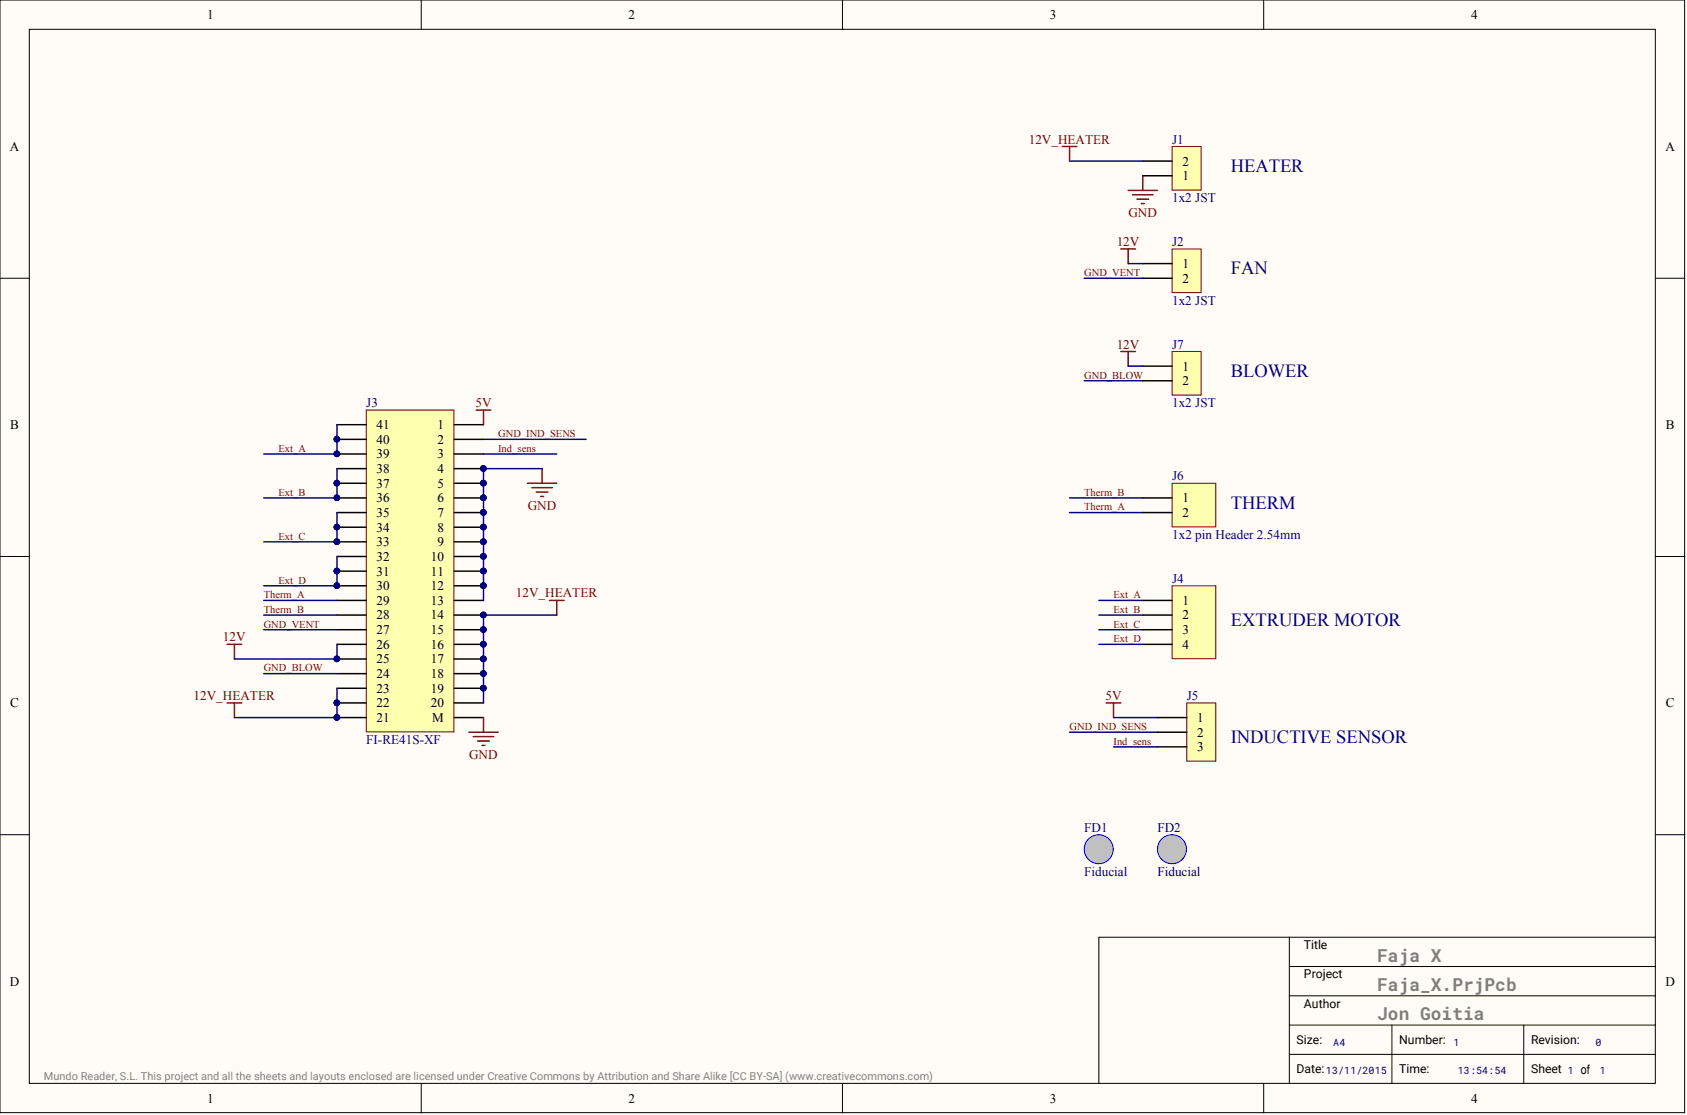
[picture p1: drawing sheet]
<svg xmlns="http://www.w3.org/2000/svg" width="292mm" height="193mm" viewBox="0 0 292 193" stroke-linecap="round" stroke-linejoin="round" font-family="sans-serif">
<g fill="#fffcf8" stroke="#000" stroke-width=".17">
<path d="M0 0h291.7v192.6h-291.7z"/>
<path d="M5.1 5.1h281.5v182.4h-281.5z"/>
</g>
<g fill="none" stroke="#000" stroke-width=".17">
<path d="M72.9 0v5.1M145.9 0v5.1M218.8 0v5.1M0 48.2h5.1M286.7 48.2h5M0 96.3h5.1M286.7 96.3h5M0 144.5h5.1M286.7 144.5h5M223.2 162.2h-32.9v25.3M223.2 172.3h63.5M223.2 167.3h63.5"/>
<path d="M223.2 177.4h63.5M241 177.4v10.1M263.8 177.4v10.1M286.7 162.2h-63.5v25.3M72.9 187.5v5.1M145.9 187.5v5.1M218.8 187.5v5.1M223.2 182.5h63.5"/>
</g>
<circle cx="190.2" cy="147" r="2.51" fill="#c0c0c0" stroke="#00f" stroke-width=".17"/>
<path d="M183.9 25.3h2.6M185.2 25.3v2.6M195.3 33h5.1M196.1 33.7h3.6M196.9 34.5h2M197.6 35.2h.5M197.9 30.4v2.6M194.1 43.1h2.5M195.3 43.1v2.5M191.5 121.7h2.6M192.8 121.7v2.5" fill="none" stroke="#800000" stroke-width=".25"/>
<path d="M185.2 27.9h12.7M190.3 103.9h7.6M190.3 106.4h7.6M190.3 109h7.6M190.3 111.5h7.6M192.8 124.2h7.6M192.8 129.3h7.6" fill="none" stroke="#000080" stroke-width=".25"/>
<path d="M202.9 101.4h7.6v12.6h-7.6z" fill="#ffffb0" stroke="#800000" stroke-width=".17"/>
<path d="M197.9 103.9h5M197.9 106.4h5M197.9 109h5M197.9 111.5h5" fill="none" stroke="#000" stroke-width=".25"/>
<path d="M187.7 48.2h10.2M187.7 65.9h10.2M185.2 126.7h15.2" fill="none" stroke="#000080" stroke-width=".25"/>
<path d="M205.5 121.7h5v10h-5z" fill="#ffffb0" stroke="#800000" stroke-width=".17"/>
<path d="M200.4 124.2h5.1M200.4 126.7h5.1M200.4 129.3h5.1" fill="none" stroke="#000" stroke-width=".25"/>
<path d="M185.2 86.2h12.7M185.2 88.7h12.7" fill="none" stroke="#000080" stroke-width=".25"/>
<path d="M202.9 25.3h5.1v7.6h-5.1z" fill="#ffffb0" stroke="#800000" stroke-width=".17"/>
<path d="M197.9 30.4h5M197.9 27.9h5" fill="none" stroke="#000" stroke-width=".25"/>
<path d="M202.9 43.1h5.1v7.5h-5.1z" fill="#ffffb0" stroke="#800000" stroke-width=".17"/>
<path d="M197.9 45.6h5M197.9 48.2h5" fill="none" stroke="#000" stroke-width=".25"/>
<path d="M195.3 45.6h2.6" fill="none" stroke="#000080" stroke-width=".25"/>
<path d="M202.9 60.8h5.1v7.6h-5.1z" fill="#ffffb0" stroke="#800000" stroke-width=".17"/>
<path d="M197.9 63.4h5M197.9 65.9h5" fill="none" stroke="#000" stroke-width=".25"/>
<path d="M194.1 60.8h2.5M195.3 60.8v2.6" fill="none" stroke="#800000" stroke-width=".25"/>
<path d="M195.3 63.4h2.6" fill="none" stroke="#000080" stroke-width=".25"/>
<path d="M202.9 83.6h7.6v7.6h-7.6z" fill="#ffffb0" stroke="#800000" stroke-width=".17"/>
<path d="M197.9 86.2h5M197.9 88.7h5" fill="none" stroke="#000" stroke-width=".25"/>
<path d="M95.1 103.9h2.6M96.4 103.9v2.5" fill="none" stroke="#800000" stroke-width=".25"/>
<path d="M63.4 71h15.2v55.7h-15.2z" fill="#ffffb0" stroke="#800000" stroke-width=".17"/>
<g fill="none" stroke="#000" stroke-width=".25">
<path d="M58.3 73.5h5.1M58.3 76h5.1M58.3 78.6h5.1M78.6 73.5h5.1M78.6 76h5.1M78.6 78.6h5.1M58.3 81.1h5.1M58.3 83.6h5.1M58.3 86.2h5.1M58.3 88.7h5.1M58.3 91.2h5.1M58.3 93.8h5.1"/>
<path d="M58.3 96.3h5.1M58.3 98.8h5.1M78.6 81.1h5.1M78.6 83.6h5.1M78.6 86.2h5.1M78.6 88.7h5.1M78.6 91.2h5.1M78.6 93.8h5.1M78.6 96.3h5.1M78.6 98.8h5.1M58.3 101.4h5.1M58.3 103.9h5.1"/>
<path d="M58.3 106.4h5.1M58.3 109h5.1M58.3 111.5h5.1M58.3 114.1h5.1M58.3 116.6h5.1M58.3 119.1h5.1M78.6 101.4h5.1M78.6 103.9h5.1M78.6 106.4h5.1M78.6 109h5.1M78.6 111.5h5.1M78.6 114.1h5.1"/>
<path d="M78.6 116.6h5.1M78.6 119.1h5.1M58.3 121.7h5.1M58.3 124.2h5.1M78.6 121.7h5.1M78.6 124.2h5.1"/>
</g>
<g fill="#000080" stroke="#000080" stroke-width=".17">
<circle cx="83.7" cy="81.1" r=".48"/>
<circle cx="83.7" cy="83.6" r=".48"/>
<circle cx="83.7" cy="86.1" r=".48"/>
<circle cx="83.7" cy="88.7" r=".48"/>
<circle cx="83.7" cy="91.2" r=".48"/>
<circle cx="83.7" cy="93.8" r=".48"/>
<circle cx="83.7" cy="96.3" r=".48"/>
<circle cx="83.7" cy="98.8" r=".48"/>
<circle cx="83.7" cy="101.4" r=".48"/>
<circle cx="83.7" cy="106.4" r=".48"/>
<circle cx="83.7" cy="109" r=".48"/>
<circle cx="83.7" cy="111.5" r=".48"/>
<circle cx="83.7" cy="114" r=".48"/>
<circle cx="83.7" cy="116.6" r=".48"/>
<circle cx="83.7" cy="119.1" r=".48"/>
<circle cx="58.3" cy="124.2" r=".48"/>
<circle cx="58.3" cy="121.6" r=".48"/>
<circle cx="58.3" cy="114" r=".48"/>
<circle cx="58.3" cy="101.4" r=".48"/>
<circle cx="58.3" cy="98.8" r=".48"/>
<circle cx="58.3" cy="93.8" r=".48"/>
<circle cx="58.3" cy="91.2" r=".48"/>
<circle cx="58.3" cy="86.1" r=".48"/>
<circle cx="58.3" cy="83.6" r=".48"/>
<circle cx="58.3" cy="78.5" r=".48"/>
<circle cx="58.3" cy="76" r=".48"/>
</g>
<g fill="none" stroke="#800000" stroke-width=".25">
<path d="M82.4 71h2.6M83.7 71v2.5M91.3 83.6h5.1M92.1 84.4h3.5M92.8 85.2h2.1M93.6 85.9h.5M93.9 81.1v2.5M39.3 111.5h2.6M40.6 111.5v2.6M39.3 121.7h2.6M40.6 121.7v2.5M81.2 126.7h5.1"/>
<path d="M81.9 127.5h3.6M82.7 128.2h2M83.5 129h.5M83.7 124.2v2.5"/>
</g>
<g fill="none" stroke="#000080" stroke-width=".25">
<path d="M58.3 73.5v5.1h-12.6M83.7 78.6h12.7M83.7 76h17.8M58.3 81.1v5.1h-12.6M58.3 88.7v5.1h-12.6M58.3 96.3v5.1h-12.6M93.9 81.1h-10.2v22.8M45.7 116.6h12.6M45.7 109h12.6M45.7 106.4h12.6M45.7 103.9h12.6M58.3 111.5v2.6h-17.7"/>
<path d="M58.3 119.1v5.1h-17.7M96.4 106.4h-12.7v15.3"/>
</g>
<circle cx="202.9" cy="147" r="2.51" fill="#c0c0c0" stroke="#00f" stroke-width=".17"/>
<g font-size="3.2" fill="#000080">
<text x="213.1" y="29.7">HEATER</text>
<text x="213.1" y="47.5">FAN</text>
<text x="213.1" y="65.2">BLOWER</text>
<text x="213.1" y="88">THERM</text>
<text x="213.1" y="108.3">EXTRUDER MOTOR</text>
<text x="213.1" y="128.6">INDUCTIVE SENSOR</text>
</g>
<g font-size="3.1" fill="#808080">
<text x="238.5" y="166.4">Faja X</text>
<text x="238.5" y="171.5">Faja_X.PrjPcb</text>
<text x="238.5" y="176.6">Jon Goitia</text>
</g>
<g font-size="2.3">
<text x="35.9" y="3.3">1</text>
<text x="108.8" y="3.3">2</text>
<text x="181.8" y="3.3">3</text>
<text x="254.7" y="3.3">4</text>
<text x="1.7" y="26.1">A</text>
<text x="204.7" y="28.6">2</text>
<text x="288.4" y="26.1">A</text>
<text x="204.7" y="31.2">1</text>
<text x="204.7" y="46.4">1</text>
<text x="204.7" y="48.9">2</text>
<text x="204.7" y="64.1">1</text>
<text x="204.7" y="66.7">2</text>
<text x="1.8" y="74.3">B</text>
<text x="65.2" y="76.8">40</text>
<text x="65.2" y="74.3">41</text>
<text x="75.7" y="74.3">1</text>
<text x="75.7" y="76.8">2</text>
<text x="288.4" y="74.3">B</text>
<text x="65.2" y="81.9">38</text>
<text x="65.2" y="79.3">39</text>
<text x="75.7" y="79.3">3</text>
<text x="75.7" y="81.9">4</text>
<text x="65.2" y="89.5">35</text>
<text x="65.2" y="86.9">36</text>
<text x="65.2" y="84.4">37</text>
<text x="75.7" y="84.4">5</text>
<text x="75.7" y="86.9">6</text>
<text x="75.7" y="89.5">7</text>
<text x="204.7" y="86.9">1</text>
<text x="204.7" y="89.5">2</text>
<text x="65.2" y="94.5">33</text>
<text x="65.2" y="92">34</text>
<text x="75.7" y="92">8</text>
<text x="75.7" y="94.5">9</text>
<text x="65.2" y="99.6">31</text>
<text x="65.2" y="97.1">32</text>
<text x="74.6" y="97.1">10</text>
<text x="74.6" y="99.6">11</text>
<text x="65.2" y="107.2">28</text>
<text x="65.2" y="104.7">29</text>
<text x="65.2" y="102.1">30</text>
<text x="74.6" y="102.1">12</text>
<text x="74.6" y="104.7">13</text>
<text x="74.6" y="107.2">14</text>
<text x="204.7" y="104.7">1</text>
<text x="204.7" y="107.2">2</text>
<text x="65.2" y="112.3">26</text>
<text x="65.2" y="109.7">27</text>
<text x="74.6" y="109.7">15</text>
<text x="74.6" y="112.3">16</text>
<text x="204.7" y="109.7">3</text>
<text x="204.7" y="112.3">4</text>
<text x="65.2" y="119.9">23</text>
<text x="65.2" y="117.3">24</text>
<text x="65.2" y="114.8">25</text>
<text x="74.6" y="114.8">17</text>
<text x="74.6" y="117.3">18</text>
<text x="74.6" y="119.9">19</text>
<text x="1.8" y="122.4">C</text>
<text x="65.2" y="124.9">21</text>
<text x="65.2" y="122.4">22</text>
<text x="74.6" y="122.4">20</text>
<text x="74.8" y="124.9">M</text>
<text x="207.3" y="124.9">1</text>
<text x="288.4" y="122.4">C</text>
<text x="207.3" y="127.5">2</text>
<text x="207.3" y="130">3</text>
<text x="1.7" y="170.6">D</text>
<text x="288.4" y="170.6">D</text>
<text x="35.9" y="190.8">1</text>
<text x="108.8" y="190.8">2</text>
<text x="181.8" y="190.8">3</text>
<text x="254.7" y="190.8">4</text>
</g>
<g font-size="2.3" fill="#800000">
<text x="178.1" y="24.8">12V_HEATER</text>
<text x="195.4" y="37.5">GND</text>
<text x="193.4" y="42.6">12V</text>
<text x="193.4" y="60.3">12V</text>
<text x="82.3" y="70.5">5V</text>
<text x="91.4" y="88.2">GND</text>
<text x="89.3" y="103.4">12V_HEATER</text>
<text x="38.6" y="111">12V</text>
<text x="33.5" y="121.1">12V_HEATER</text>
<text x="191.4" y="121.1">5V</text>
<text x="81.2" y="131.3">GND</text>
</g>
<g font-size="2.3" fill="#000080">
<text x="202.9" y="24.8">J1</text>
<text x="202.9" y="35">1x2 JST</text>
<text x="202.9" y="42.6">J2</text>
<text x="202.9" y="52.7">1x2 JST</text>
<text x="202.9" y="60.3">J7</text>
<text x="63.4" y="70.5">J3</text>
<text x="202.9" y="70.5">1x2 JST</text>
<text x="202.9" y="83.1">J6</text>
<text x="202.9" y="93.3">1x2 pin Header 2.54mm</text>
<text x="202.9" y="100.9">J4</text>
<text x="205.5" y="121.1">J5</text>
<text x="63.4" y="128.8">FI-RE41S-XF</text>
<text x="187.7" y="144">FD1</text>
<text x="200.4" y="144">FD2</text>
<text x="187.7" y="151.6">Fiducial</text>
<text x="200.4" y="151.6">Fiducial</text>
</g>
<text font-size="2.2" x="273.7" y="185.8">of</text>
<g font-size="2.1">
<text x="225.8" y="164.2">Title</text>
<text x="225.8" y="169.3">Project</text>
<text x="225.8" y="174.4">Author</text>
<text x="224.5" y="180.7">Size:</text>
<text x="224.5" y="185.8">Date:</text>
<text x="242.3" y="180.7">Number:</text>
<text x="242.3" y="185.8">Time:</text>
<text x="265.1" y="180.7">Revision:</text>
<text x="265.1" y="185.8">Sheet</text>
</g>
<text font-size="1.9" fill="#808080" x="7.6" y="186.8">Mundo Reader, S.L. This project and all the sheets and layouts enclosed are licensed under Creative Commons by Attribution and Share Alike [CC BY-SA] (www.creativecommons.com)</text>
<g font-size="1.8" fill="#800000">
<text x="187.7" y="47.8">GND_VENT</text>
<text x="187.7" y="65.5">GND_BLOW</text>
<text x="86.3" y="75.7">GND_IND_SENS</text>
<text x="48.2" y="78.2">Ext_A</text>
<text x="86.3" y="78.2">Ind_sens</text>
<text x="48.2" y="85.8">Ext_B</text>
<text x="187.7" y="88.3">Therm_A</text>
<text x="187.7" y="85.8">Therm_B</text>
<text x="48.2" y="93.4">Ext_C</text>
<text x="48.2" y="101">Ext_D</text>
<text x="45.7" y="103.5">Therm_A</text>
<text x="45.7" y="106.1">Therm_B</text>
<text x="192.8" y="103.5">Ext_A</text>
<text x="192.8" y="106.1">Ext_B</text>
<text x="45.7" y="108.6">GND_VENT</text>
<text x="192.8" y="108.6">Ext_C</text>
<text x="192.8" y="111.1">Ext_D</text>
<text x="45.7" y="116.2">GND_BLOW</text>
<text x="185.2" y="126.3">GND_IND_SENS</text>
<text x="192.8" y="128.9">Ind_sens</text>
</g>
<g font-size="1.7" fill="#000080">
<text x="229.6" y="185.8">13/11/2015</text>
<text x="230.9" y="181">A4</text>
<text x="251.7" y="181">1</text>
<text x="252.4" y="185.8">13:54:54</text>
<text x="271.4" y="185.8">1</text>
<text x="276.3" y="181">0</text>
<text x="277" y="185.8">1</text>
</g>
</svg>
